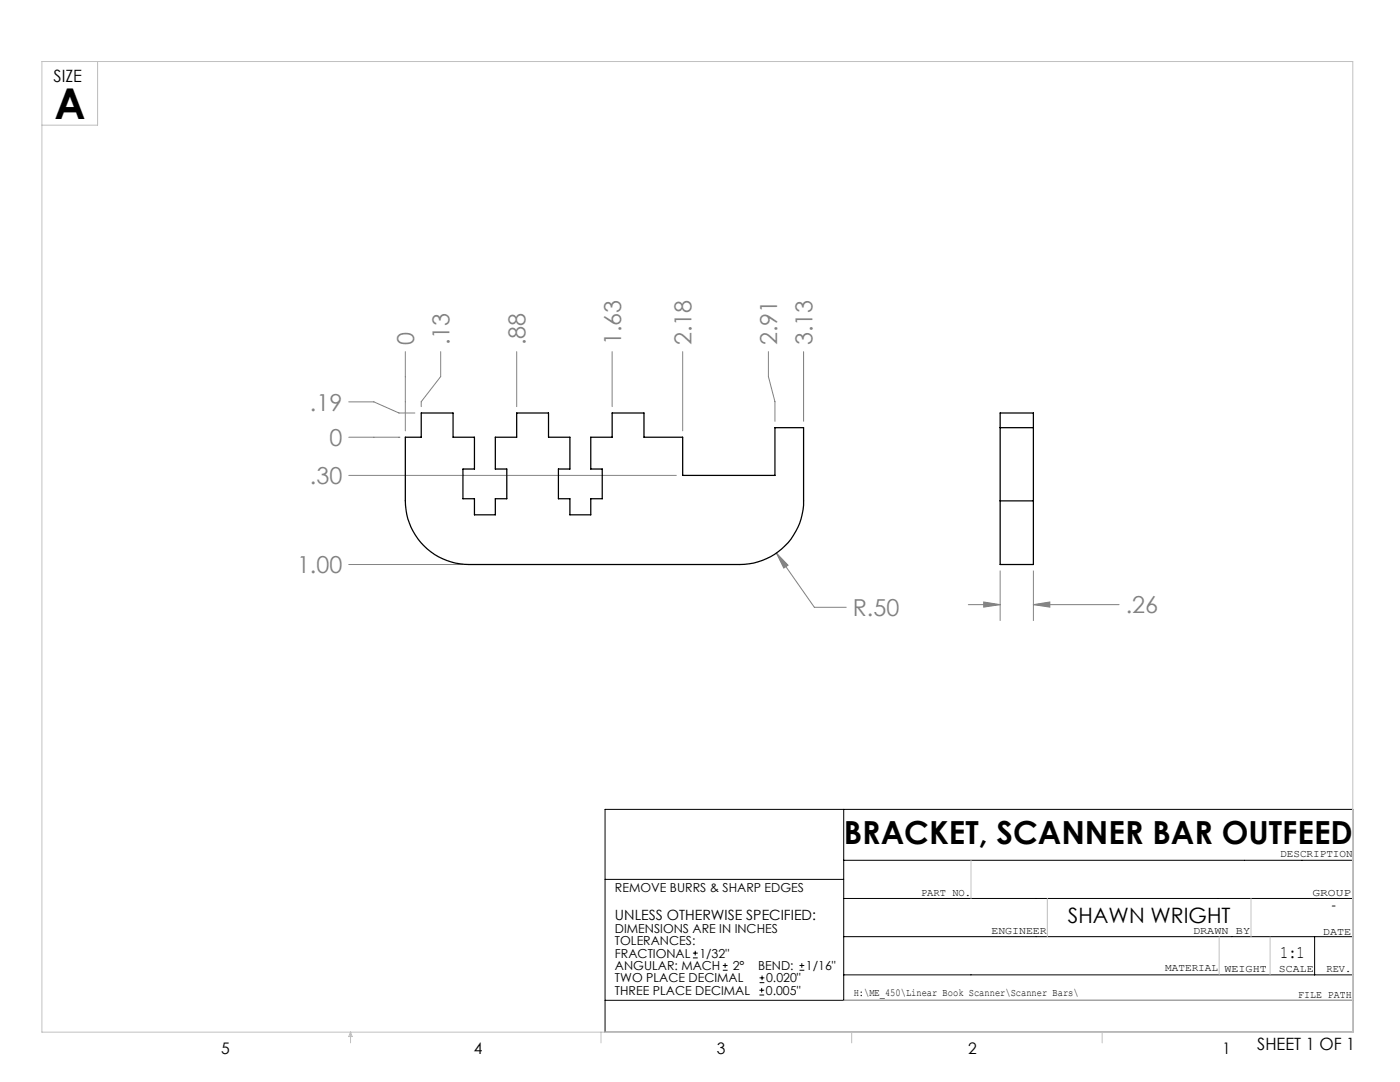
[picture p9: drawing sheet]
<svg xmlns="http://www.w3.org/2000/svg" width="279mm" height="216mm" viewBox="0 0 279 216" stroke-linecap="round" stroke-linejoin="round" font-family="sans-serif">
<g fill="none" stroke="#000" stroke-width=".2">
<path d="M120.8 161.5h149.2v44.5h-149.2zM120.8 175.5h47.6M168.4 179.3h101.6M168.4 161.5v38.1M168.4 171.7h101.6M120.8 199.6h149.2M138.3 191.1h.9M138.3 190.2h.9M138.7 189.7v.9M144.3 193.6h.9M144.3 192.7h.9M144.7 192.2v.9"/>
<path d="M151.6 198.5h.9M151.6 197.6h.9M151.6 196.1h.9M151.6 195.1h.9M152 197.1v.9M152.1 194.7v.9M159.6 193.6h.9M159.6 192.7h.9M160 192.2v.9M168.4 186.9h101.6M168.4 194.5h101.6M262.4 186.9v7.6"/>
</g>
<g fill="none" stroke="#808080" stroke-width=".2">
<path d="M80.9 70.2v15.8M87.9 70.2v4.9l-3.8 5.1v.9M103.1 70.2v10.9M122.2 70.2v10.9M136.2 70.2v15.8M153.4 70.2v4.9l1.3 5.1v3.9M160.4 70.2v13.9M69.6 87.2h10M69.6 80.2h5l5 2.2h3.2M69.6 94.9h65.4M79.6 87.2h.1M69.6 112.6h22.7"/>
<path d="M154.9 110.3l2.4 2.5-.9 .5zM154.9 110.3l7.6 10.9h6.4M199.6 113.9v9.9M206.2 113.9v9.9M193.3 120.6h6.3M196.3 120.1l3.3 .5-3.3 .5zM206.2 120.6l3.3-.5v1zM206.2 120.6h17.1"/>
</g>
<g fill="none" stroke="#c0c0c0" stroke-width=".2">
<path d="M8.4 12.3h261.6v193.7h-261.6zM19.5 12.3v12.7h-11.1M193.8 171.7v7.6M209 179.3v7.6M249.7 179.3v7.6M168.4 199.6h101.6M243.3 186.9v7.6M253.5 186.9v7.6M70 206v2.1M70 206l.3 .8h-.7zM119.9 206v2.1M170 206v2.1"/>
<path d="M220 206v2.1"/>
</g>
<path d="M154.9 110.3l1.5 3 .9-.5zM206.2 120.6l3.3-.5v1zM196.3 120.1l3.3 .5-3.3 .5z" fill="#808080"/>
<path d="M84.1 82.4h6.3v4.8h4.3v6.4h-2.3v5.9h2.3v3.2h4.1v-3.2h2.3v-5.9h-2.3v-6.4h4.3v-4.8h6.4v4.8h4.2v6.4h-2.3v5.9h2.3v3.2h4.2v-3.2h2.3v-5.9h-2.3v-6.4h4.3v-4.8h6.3v4.8h7.7v7.7h18.5v-9.6h5.7v14.6a12.7 12.7 0 0 1-12.7 12.7h-54.1a12.7 12.7 0 0 1-12.7-12.7v-12.7h3.2zM199.6 99.9v12.7h6.6v-12.7M199.6 99.9v-17.5h6.6v17.5M199.6 85.3h6.6M199.6 99.9h6.6" fill="none" stroke="#000" stroke-width=".25"/>
<text font-size="8.5" x="10.9" y="23.8">A</text>
<text font-size="6.3" x="168.4" y="168.4">BRACKET, SCANNER BAR OUTFEED</text>
<g font-size="4.7" fill="#808080">
<text x="82.7" y="68.8" transform="rotate(-90 82.7 68.8)">0</text>
<text x="89.7" y="68.8" transform="rotate(-90 89.7 68.8)">.13</text>
<text x="104.9" y="68.8" transform="rotate(-90 104.9 68.8)">.88</text>
<text x="123.9" y="68.8" transform="rotate(-90 123.9 68.8)">1.63</text>
<text x="138" y="68.8" transform="rotate(-90 138 68.8)">2.18</text>
<text x="155.1" y="68.8" transform="rotate(-90 155.1 68.8)">2.91</text>
<text x="162.2" y="68.8" transform="rotate(-90 162.2 68.8)">3.13</text>
<text x="61.9" y="81.9">.19</text>
<text x="65.7" y="89">0</text>
<text x="61.9" y="96.6">.30</text>
<text x="59.3" y="114.4">1.00</text>
<text x="170.2" y="122.9">R.50</text>
<text x="224.7" y="122.4">.26</text>
</g>
<text font-size="4.2" x="213.1" y="184.3">SHAWN WRIGHT</text>
<text font-size="3.5" x="255.5" y="191.2">1:1</text>
<g font-size="3.4">
<text x="10.7" y="16.4">SIZE</text>
<text x="250.9" y="209.5">SHEET 1 OF 1</text>
</g>
<g font-size="3.2">
<text x="44.2" y="210.4">5</text>
<text x="94.6" y="210.3">4</text>
<text x="143.1" y="210.4">3</text>
<text x="193.2" y="210.3">2</text>
<text x="244" y="210.3">1</text>
</g>
<g font-size="2.8">
<text x="122.7" y="183.6">UNLESS OTHERWISE SPECIFIED:</text>
<text x="265.7" y="181.6">-</text>
</g>
<g font-size="2.5">
<text x="122.7" y="178">REMOVE BURRS &amp; SHARP EDGES</text>
<text x="122.7" y="186.2">DIMENSIONS ARE IN INCHES</text>
<text x="122.7" y="188.6">TOLERANCES:</text>
<text x="122.7" y="191.1">FRACTIONAL</text>
<text x="139.6" y="191.1">1/32&quot;</text>
<text x="122.7" y="193.6">ANGULAR: MACH</text>
<text x="122.7" y="196">TWO PLACE DECIMAL</text>
<text x="146.2" y="193.6">2°</text>
<text x="151.3" y="193.6">BEND:</text>
<text x="152.9" y="196">0.020&quot;</text>
<text x="160.8" y="193.6">1/16&quot;</text>
<text x="122.7" y="198.5">THREE PLACE DECIMAL</text>
<text x="152.8" y="198.5">0.005&quot;</text>
</g>
<g font-size="2.1">
<text x="255.5" y="171">DESCRIPTION</text>
<text x="183.8" y="178.8">PART NO.</text>
<text x="261.9" y="178.8">GROUP</text>
<text x="197.9" y="186.4">ENGINEER</text>
<text x="238.1" y="186.4">DRAWN BY</text>
<text x="264" y="186.5">DATE</text>
<text x="232.5" y="193.8">MATERIAL</text>
<text x="244.4" y="193.9">WEIGHT</text>
<text x="255.2" y="194">SCALE</text>
<text x="264.7" y="193.9">REV.</text>
<text x="170.4" y="198.7">H:\ME_450\Linear Book Scanner\Scanner Bars\</text>
<text x="259.1" y="199.1">FILE PATH</text>
</g>
</svg>
